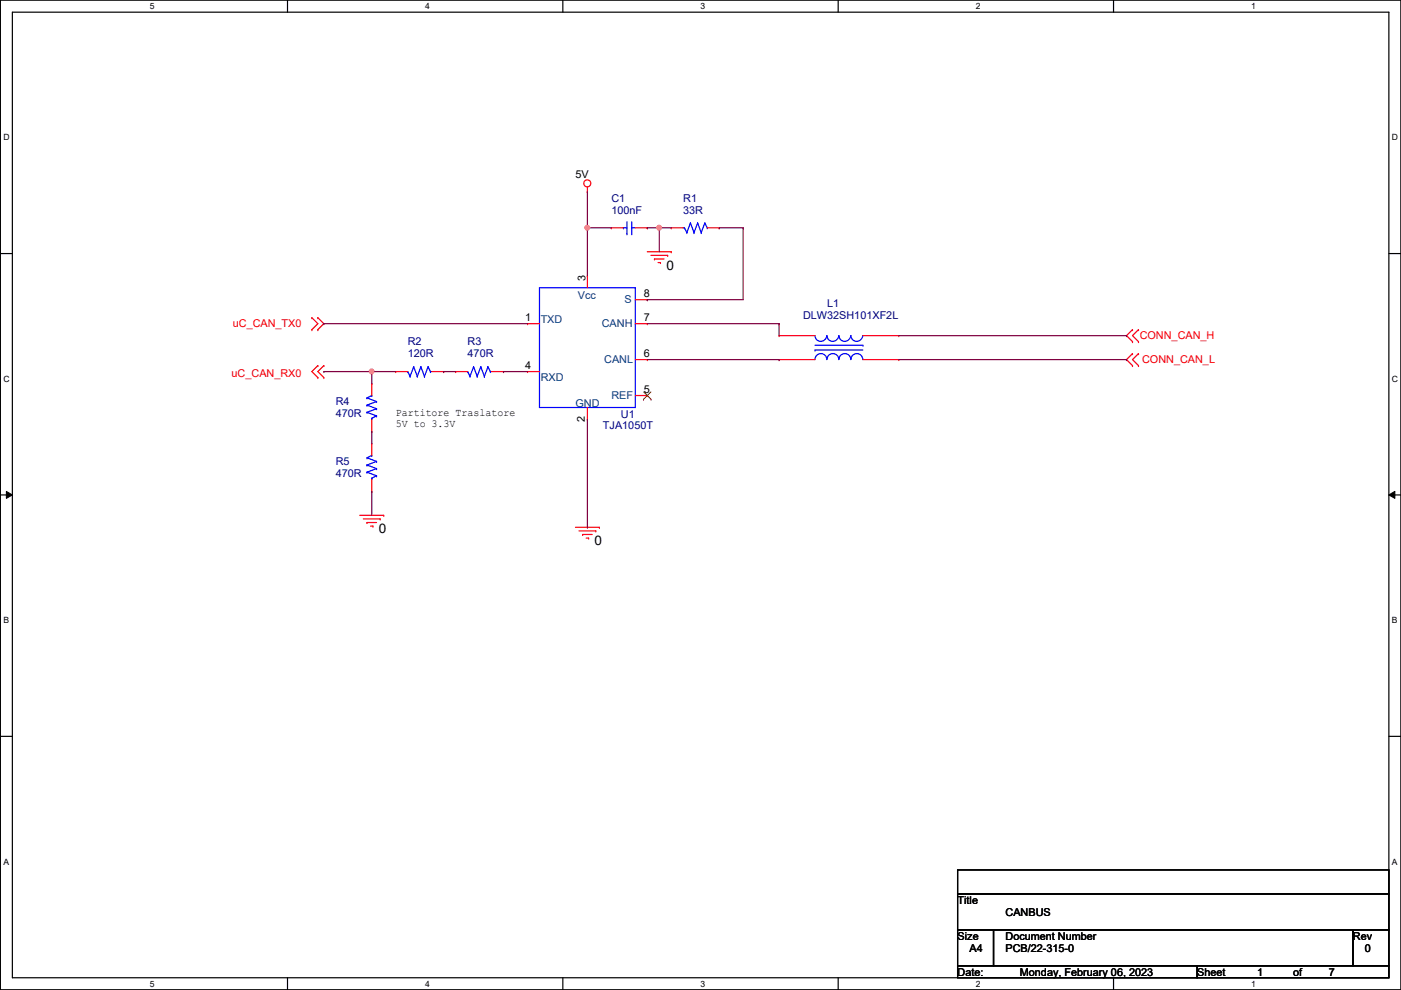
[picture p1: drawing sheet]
<svg xmlns="http://www.w3.org/2000/svg" width="297mm" height="210mm" viewBox="0 0 297 210" stroke-linecap="round" stroke-linejoin="round" font-family="sans-serif">
<path d="M.1 0h296.9v209.8h-296.9zM2.6 2.6h291.9v204.7h-291.9z" fill="none" stroke="#000" stroke-width=".25"/>
<g fill="#fff">
<path d="M31.8 .3h1v2h-1z"/>
<path d="M31.8 207.6h1v1.9h-1z"/>
</g>
<path d="M61 0v2.6M61 207.3v2.5" fill="none" stroke="#000" stroke-width=".25"/>
<g fill="#fff">
<path d="M90.1 .3h1v2h-1z"/>
<path d="M90.1 207.6h1v1.9h-1z"/>
</g>
<path d="M119.3 0v2.6M119.3 207.3v2.5" fill="none" stroke="#000" stroke-width=".25"/>
<g fill="#fff">
<path d="M148.5 .3h1v2h-1z"/>
<path d="M148.5 207.6h1v1.9h-1z"/>
</g>
<path d="M177.7 0v2.6M177.7 207.3v2.5" fill="none" stroke="#000" stroke-width=".25"/>
<g fill="#fff">
<path d="M206.9 .3h1v2h-1z"/>
<path d="M206.9 207.6h1v1.9h-1z"/>
</g>
<path d="M236.1 0v2.6M236.1 207.3v2.5" fill="none" stroke="#000" stroke-width=".25"/>
<g fill="#fff">
<path d="M265.3 .3h.9v2h-.9z"/>
<path d="M265.3 207.6h.9v1.9h-.9z"/>
<path d="M.7 28.2h1.3v1.9h-1.3z"/>
<path d="M295.1 28.2h1.3v1.9h-1.3z"/>
<path d="M.7 79.3h1.3v2h-1.3z"/>
<path d="M295.1 79.3h1.3v2h-1.3z"/>
</g>
<path d="M.1 53.8h2.5M294.5 53.8h2.5" fill="none" stroke="#000" stroke-width=".25"/>
<g fill="#fff">
<path d="M.7 130.5h1.2v2h-1.2z"/>
<path d="M295.1 130.5h1.2v2h-1.2z"/>
</g>
<path d="M.1 104.9h2.5M294.5 104.9h2.5" fill="none" stroke="#000" stroke-width=".25"/>
<path d="M1.4 104.2l1.2 .7-1.2 .8zM294.5 104.9l1.2-.7v1.5z" fill="#000"/>
<path d="M1.4 104.2l1.2 .7-1.2 .8zM294.5 104.9l1.2-.7v1.5z" fill="none" stroke="#000" stroke-width=".21"/>
<g fill="#fff">
<path d="M.7 181.7h1.2v2h-1.2z"/>
<path d="M295.1 181.7h1.2v2h-1.2z"/>
</g>
<path d="M.1 156.1h2.5M294.5 156.1h2.5M203 184.4h91.5v5.1h-91.5zM203 189.5h91.5v7.6h-91.5zM203 197.1h7.6v7.7h-7.6zM210.6 197.1h76.2v7.7h-76.2zM286.8 197.1h7.7v7.7h-7.7zM203 204.8h50.8v2.5h-50.8zM253.8 204.8h40.7v2.5h-40.7z" fill="none" stroke="#000" stroke-width=".25"/>
<g fill="none" stroke="#f00" stroke-width=".25">
<path d="M124.5 39.7v1M124.5 40.7h.1M124.5 58.5h.1M124.5 58.5v2.5M129.6 48.3h.1M129.6 48.3h2.6M134.7 48.3h2.5M137.2 48.3h.1M137.2 53.4h5.1M138 54.1h3.6M138.8 54.9h.1M138.8 54.9h2"/>
<path d="M139.5 55.7h.5M140 55.7h.1M141.6 54.1h.1M142.3 53.4h.1M142.3 48.3h.1M142.3 48.3h2.6M149.9 48.3h2.6M152.5 48.3h.1M66.1 69.9h.1M66.1 67.4h.1M66.1 67.4l1.3 1.2-1.3 1.3M67.4 67.4h.1"/>
<path d="M67.4 69.9h.1M67.4 77.5h.1M67.4 67.4l1.3 1.2-1.3 1.3M67.4 77.5l-1.3 1.3 1.3 1.3M68.7 77.5h.1M68.7 77.5l-1.3 1.3 1.3 1.3M83.9 78.8h.1M83.9 78.8h2.5M91.5 78.8h2.6M94.1 78.8h.1M96.6 78.8h.1M96.6 78.8h2.5"/>
<path d="M104.2 78.8h2.6M106.8 78.8h.1M111.8 68.6h.1M111.8 78.8h.1M111.8 68.6h2.6M111.8 78.8h2.6M134.7 76.2h2.5M134.7 68.6h2.5M134.7 63.5h2.5M137.2 63.5h.1M137.2 68.6h.1M137.2 76.2h.1"/>
<path d="M165.2 76.2h.1M165.2 71.2h.1M165.2 76.2h7.6M165.2 71.2h7.6M183 76.2h7.6M183 71.2h7.6M190.6 76.2h.1M190.6 71.2h.1M240.1 69.9h.1M240.1 72.4h.1M240.1 75h.1M240.1 77.5h.1"/>
<path d="M240.1 69.9l-1.3 1.3 1.3 1.2M240.1 75l-1.3 1.2 1.3 1.3M241.4 72.4h.1M241.4 69.9h.1M241.4 77.5h.1M241.4 75h.1M241.4 69.9l-1.3 1.3 1.3 1.2M241.4 75l-1.3 1.2 1.3 1.3M67.4 80.1h.1M68.7 80.1h.1M78.8 81.3h.1M78.8 91.5h.1"/>
<path d="M78.8 94h.1M78.8 81.3v2.6M78.8 88.9v2.6M78.8 94v2.6M124.5 88.9h.1M124.5 86.4v2.5M134.7 83.9h2.5M137.2 83.9h.1M76.3 109.3h5.1M77 110h3.6M77.8 110.8h.1M77.8 110.8h2"/>
<path d="M78.6 111.5h.5M78.8 104.2h.1M78.8 101.6v2.6M79.1 111.5h.1M80.6 110h.1M81.4 109.3h.1M122 111.8h5.1M122.8 112.6h3.5M123.5 113.3h.1M123.5 113.3h2.1M124.3 114.1h.5M124.8 114.1h.1"/>
<path d="M126.3 112.6h.1M127.1 111.8h.1"/>
<circle cx="124.5" cy="38.9" r=".75"/>
</g>
<g fill="none" stroke="#00f" stroke-width=".25">
<path d="M132.2 48.3h.1M132.2 48.3h.7M132.9 49.6h.1M132.9 47v2.6M133.9 49.6h.1M133.9 48.3h.1M133.9 47v2.6M133.9 48.3h.8M144.9 48.3h.2M145.1 48.3h.1M145.1 48.3l.5 1M145.6 49.3h.1"/>
<path d="M146.4 47.3h.1M146.4 47.3l-.8 2M146.4 47.3l.7 2M147.1 49.3h.1M147.9 47.3h.1M147.9 47.3l-.8 2M147.9 47.3l.8 2M148.7 49.3h.1M149.4 47.3h.1M149.4 47.3l-.7 2M149.4 47.3l.5 1M149.9 48.3h.1"/>
<path d="M86.4 78.8h.1M86.4 78.8l.5 1M86.9 79.8h.1M87.7 77.8h.1M87.7 77.8l.8 2M87.7 77.8l-.8 2M88.5 79.8h.1M89.2 77.8h.1M89.2 77.8l.8 2M89.2 77.8l-.7 2M90 79.8h.1M90.8 77.8h.1"/>
<path d="M90.8 77.8l.5 1M90.8 77.8l-.8 2M91.3 78.8h.1M91.3 78.8h.2M99.1 78.8h.1M99.1 78.8l.5 1M99.6 79.8h.1M100.4 77.8h.1M100.4 77.8l.8 2M100.4 77.8l-.8 2M101.2 79.8h.1M101.9 77.8h.1"/>
<path d="M101.9 77.8l.8 2M101.9 77.8l-.7 2M102.7 79.8h.1M103.5 77.8h.1M103.5 77.8l.5 1M103.5 77.8l-.8 2M104 78.8h.1M104 78.8h.2M114.4 61h20.3v25.4h-20.3zM172.8 74.2h.1M172.8 71.2a1.25 1.25 0 0 0 1.3 1.2 1.25 1.25 0 0 0 1.2-1.2M172.8 76.2a1.25 1.25 0 0 1 1.3-1.2 1.25 1.25 0 0 1 1.2 1.2"/>
<path d="M172.8 73.2h10.2M172.8 74.2h10.2M175.3 71.2a1.25 1.25 0 0 0 1.3 1.2 1.25 1.25 0 0 0 1.2-1.2M175.3 76.2a1.25 1.25 0 0 1 1.3-1.2 1.25 1.25 0 0 1 1.2 1.2M177.9 71.2a1.25 1.25 0 0 0 1.2 1.2 1.25 1.25 0 0 0 1.3-1.2M177.9 76.2a1.25 1.25 0 0 1 1.2-1.2 1.25 1.25 0 0 1 1.3 1.2M180.4 71.2a1.25 1.25 0 0 0 1.3 1.2 1.25 1.25 0 0 0 1.2-1.2M180.4 76.2a1.25 1.25 0 0 1 1.3-1.2 1.25 1.25 0 0 1 1.2 1.2M183 73.2h.1M77.8 87.4h.1M77.8 85.9h.1M77.8 84.4h.1"/>
<path d="M77.8 98.6h.1M77.8 97.1h.1M77.8 87.4l2 .8M77.8 85.9l2 .8M77.8 84.4l2 .7M77.8 98.6l2 .8M77.8 97.1l2 .7M78.8 83.9h.1M78.8 88.7h.1M78.8 96.6h.1M78.8 83.9l-1 .5M78.8 88.7v.2"/>
<path d="M78.8 96.6l-1 .5M79.8 88.2h.1M79.8 86.7h.1M79.8 85.1h.1M79.8 99.4h.1M79.8 97.8h.1M79.8 88.2l-1 .5M79.8 86.7l-2 .7M79.8 85.1l-2 .8M79.8 99.4l-2 .7M79.8 97.8l-2 .8M77.8 100.1h.1"/>
<path d="M77.8 100.1l2 .8M78.8 101.4h.1M78.8 101.4v.2M79.8 100.9h.1M79.8 100.9l-1 .5"/>
</g>
<path d="M136.4 84.7h.1M136.5 83.1l1.5 1.6M138 83.1l-1.6 1.6M138 84.7h.1" fill="none" stroke="#804000" stroke-width=".21"/>
<path d="M124.5 40.7h.1M124.5 48.3h.1M124.5 40.7v17.8M124.5 48.3h5.1" fill="none" stroke="#800040" stroke-width=".25"/>
<circle cx="124.5" cy="48.3" r=".49" fill="#f0f"/>
<circle cx="124.5" cy="48.3" r=".49" fill="none" stroke="#f0f" stroke-width=".25"/>
<path d="M137.2 48.3h.1M137.2 48.3h2.6" fill="none" stroke="#800040" stroke-width=".25"/>
<circle cx="139.8" cy="48.3" r=".49" fill="#f0f"/>
<circle cx="139.8" cy="48.3" r=".49" fill="none" stroke="#f0f" stroke-width=".25"/>
<g fill="none" stroke="#800040" stroke-width=".25">
<path d="M139.8 48.3h.1M139.8 48.3v5.1M139.8 48.3h2.5M152.5 48.3h.1M152.5 48.3h5.1M157.6 48.3h.1M157.6 48.3v15.2h-20.4M68.7 68.6h.1M68.7 78.8h.1M68.7 68.6h43.1M68.7 78.8h10.1M137.2 63.5h.1"/>
<path d="M137.2 68.6h28M137.2 76.2h28M165.2 68.6h.1M165.2 76.2h.1M165.2 68.6v2.6M190.6 71.2h48.2M190.6 76.2h48.2M238.8 71.2h.1M238.8 76.2h.1"/>
</g>
<circle cx="78.8" cy="78.8" r=".49" fill="#f0f"/>
<circle cx="78.8" cy="78.8" r=".49" fill="none" stroke="#f0f" stroke-width=".25"/>
<g fill="none" stroke="#800040" stroke-width=".25">
<path d="M78.8 78.8h.1M78.8 78.8v2.5M78.8 78.8h5.1M94.1 78.8h.1M94.1 78.8h2.5M106.8 78.8h.1M106.8 78.8h5M78.8 91.5h.1M78.8 91.5v2.5M124.5 88.9v22.9M78.8 104.2h.1M78.8 104.2v5.1"/>
<path d="M124.5 111.8h.1"/>
</g>
<circle cx="124.5" cy="48.3" r=".49" fill="#f0f"/>
<circle cx="124.5" cy="48.3" r=".49" fill="none" stroke="#f0f" stroke-width=".25"/>
<circle cx="139.8" cy="48.3" r=".49" fill="#f0f"/>
<circle cx="139.8" cy="48.3" r=".49" fill="none" stroke="#f0f" stroke-width=".25"/>
<circle cx="78.8" cy="78.8" r=".49" fill="#f0f"/>
<circle cx="78.8" cy="78.8" r=".49" fill="none" stroke="#f0f" stroke-width=".25"/>
<g font-size="2.8">
<text x="141.3" y="57.2">0</text>
<text x="80.3" y="113.1">0</text>
<text x="126.1" y="115.6">0</text>
</g>
<g font-size="2.3">
<text x="122" y="37.7">5V</text>
<text x="124.1" y="59.5" transform="rotate(-90 124.1 59.5)">3</text>
<text x="136.5" y="63">8</text>
<text x="111.3" y="68.1">1</text>
<text x="136.5" y="68.1">7</text>
<text x="136.5" y="75.7">6</text>
<text x="111.3" y="78.2">4</text>
<text x="136.5" y="83.3">5</text>
<text x="83.9" y="88.3">Partitore Traslatore</text>
<text x="124" y="89.5" transform="rotate(-90 124 89.5)">2</text>
<text x="83.9" y="90.6">5V to 3.3V</text>
<text x="203" y="191.6">Title</text>
<text x="213.2" y="194.1">CANBUS</text>
<text x="203" y="199.2">Size</text>
<text x="205.6" y="201.8">A4</text>
<text x="213.2" y="199.2">Document Number</text>
<text x="213.2" y="201.8">PCB/22-315-0</text>
<text x="286.8" y="199.2">Rev</text>
<text x="289.4" y="201.8">0</text>
<text x="203" y="206.8">Date:</text>
<text x="216.2" y="206.8">Monday, February 06, 2023</text>
<text x="253.8" y="206.8">Sheet</text>
<text x="266.5" y="206.8">1</text>
<text x="274.1" y="206.8">of</text>
<text x="281.8" y="206.8">7</text>
</g>
<g font-size="2.3" fill="#000080">
<text x="129.6" y="42.8">C1</text>
<text x="129.6" y="45.3">100nF</text>
<text x="144.9" y="42.8">R1</text>
<text x="144.9" y="45.3">33R</text>
<text x="175.3" y="65.1">L1</text>
<text x="170.3" y="67.6">DLW32SH101XF2L</text>
<text x="86.4" y="73.2">R2</text>
<text x="86.4" y="75.8">120R</text>
<text x="99.1" y="73.2">R3</text>
<text x="99.1" y="75.8">470R</text>
<text x="71.2" y="85.9">R4</text>
<text x="71.2" y="88.5">470R</text>
<text x="131.7" y="88.7">U1</text>
<text x="127.8" y="91">TJA1050T</text>
<text x="71.2" y="98.6">R5</text>
<text x="71.2" y="101.2">470R</text>
</g>
<g font-size="2.3" fill="#004080">
<text x="122.5" y="63.3">Vcc</text>
<text x="132.4" y="64.3">S</text>
<text x="114.6" y="68.4">TXD</text>
<text x="127.6" y="69.4">CANH</text>
<text x="128.1" y="77">CANL</text>
<text x="114.6" y="80.9">RXD</text>
<text x="122" y="86.2">GND</text>
<text x="129.6" y="84.7">REF</text>
</g>
<g font-size="2.3" fill="#f00">
<text x="49.4" y="69.4">uC_CAN_TX0</text>
<text x="241.6" y="72">CONN_CAN_H</text>
<text x="242.1" y="77">CONN_CAN_L</text>
<text x="49.1" y="79.8">uC_CAN_RX0</text>
</g>
<g font-size="1.8">
<text x="31.8" y="1.9">5</text>
<text x="90.1" y="1.9">4</text>
<text x="148.5" y="1.9">3</text>
<text x="206.9" y="1.9">2</text>
<text x="265.3" y="1.9">1</text>
<text x=".7" y="29.8">D</text>
<text x="295.1" y="29.8">D</text>
<text x=".7" y="80.9">C</text>
<text x="295.1" y="80.9">C</text>
<text x=".7" y="132.1">B</text>
<text x="295.1" y="132.1">B</text>
<text x=".7" y="183.3">A</text>
<text x="295.1" y="183.3">A</text>
<text x="31.8" y="209.2">5</text>
<text x="90.1" y="209.2">4</text>
<text x="148.5" y="209.2">3</text>
<text x="206.9" y="209.2">2</text>
<text x="265.3" y="209.2">1</text>
</g>
</svg>
